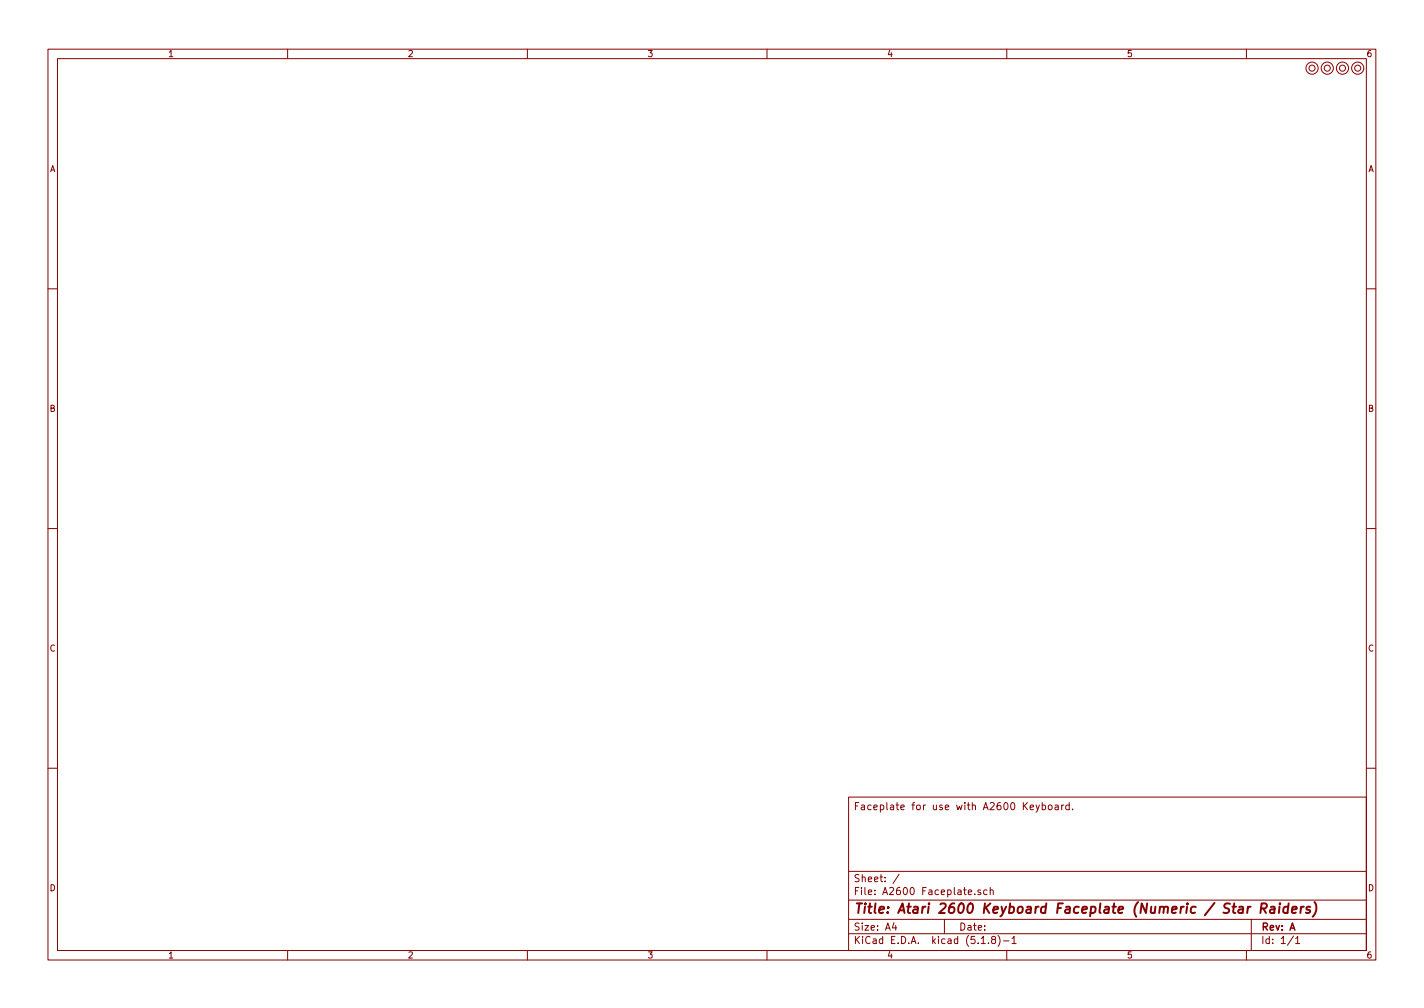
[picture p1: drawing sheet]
<svg xmlns="http://www.w3.org/2000/svg" width="297mm" height="210mm" viewBox="0 0 297 210" stroke-linecap="round" stroke-linejoin="round" font-family="sans-serif">
<g fill="none" stroke="#840000" stroke-width=".21">
<path d="M10 10.3h277v189.9h-277zM12 12.2h273v186.1h-273zM60 10.3v1.9M110 10.3v1.9M160 10.3v1.9M210 10.3v1.9M260 10.3v1.9M10 60.2h2M285 60.2h2M10 110.3h2M285 110.3h2M10 160.2h2"/>
<path d="M177 166.3h108v32h-108zM216.1 167.9l.4 1M216.8 167.9l-.5 1.4-.2 .1M217.4 168l.4-.1 .3 .3-.1 .6-.2 .1-.4-.1M217.4 167.4v1.5M218.7 168l.2-.1 .5 .1v.8l-.2 .1-.5-.1zM220.1 168h.6l.1 .9M220.8 168.3h-.6l-.2 .2 .2 .4 .6-.1M221.5 167.9v1M221.9 167.9l-.4 .3M223 168l-.4-.1-.3 .3 .1 .6 .2 .1 .4-.1M223 167.4v1.5"/>
<path d="M223.7 168.8v.1M285 160.2h2M60 198.3v1.9M110 198.3v1.9M160 198.3v1.9M177 194.8h108M177 191.8h108M177 187.8h108M177 181.8h108M186.5 192.5l-.4 1h1M186.8 193v1M187.6 182.3l-1.3 2"/>
<path d="M197 191.8v3M203.3 186.5v.1M204.5 185.7l-.3-.1-.2 .2v.2l.5 .2v.3h-.5M204.7 196.8h.8M205.9 185.7l-.4-.1-.3 .3 .1 .6 .2 .1 .4-.1M206.2 196.7v.1M206.6 185.7l.2-.1 .3 .1 .1 .9M206.6 185.1v1.5M207.1 196l-.3-.3 .3-.4 .5 .2-.1 .4a.52 .52 0 0 0-.6 .2 .52 .52 0 0 0 .1 .6l.4 .1 .2-.1 .1-.4-.3-.3M208.2 195.1a1.71 1.71 0 0 1 0 2.3M209.3 196.3h1.2M210 198.3v1.9"/>
<path d="M211.1 195.8l.4-.5v1.5M211.1 196.8h.9M260 198.3v1.9M261 191.8v6.5M269.8 195.2l-1.2 2M270.3 195.8l.4-.5v1.5M270.3 196.8h.8"/>
<circle cx="273.7" cy="14.2" r=".63"/>
<circle cx="273.7" cy="14.2" r="1.27"/>
<circle cx="276.9" cy="14.2" r=".63"/>
<circle cx="276.9" cy="14.2" r="1.27"/>
<circle cx="280" cy="14.2" r=".63"/>
<circle cx="280" cy="14.2" r="1.27"/>
<circle cx="283.2" cy="14.2" r=".63"/>
<circle cx="283.2" cy="14.2" r="1.27"/>
</g>
<g fill="none" stroke="#840000" stroke-width=".41">
<path d="M260.3 189.1l-.2 1.3M260.9 189.1l-.4 .1-.2 .3M263 189.5l1-.1 .2-.3v-.5l-.3-.2h-.7l-.3 2M263.5 189.5l.6 .9M265.1 189.2h.8l-.1 1.2M265.9 189.6l-.7 .1a.4 .4 0 0 0-.3 .3 .4 .4 0 0 0 .2 .4l.7-.1M266.9 189.1l-.1 1.3M267 188.4v.2M268.7 189.2l-.6-.1-.4 .4v.8l.3 .1 .6-.1M268.8 188.4l-.2 2M269.5 189.8l1-.2-.1-.4-.5-.1-.4 .3v.9h.8M271.4 189.1l-.2 1.3"/>
<path d="M272 189.1l-.4 .1-.3 .3M273.3 189.2a.49 .49 0 0 0-.8 .3l.1 .2 .4 .1 .3 .3-.4 .3-.5-.1M274.2 188.2a2.31 2.31 0 0 1-.4 3"/>
</g>
<text font-size="2.8" fill="#840000" x="178" y="190.5">Title: Atari 2600 Keyboard Faceplate (Numeric / Star Raiders)</text>
<g font-size="2.1" fill="#840000">
<text x="178" y="169">Faceplate for use with A2600 Keyboard.</text>
<text x="178" y="184">Sheet: /</text>
<text x="178" y="186.7">File: A2600 Faceplate.sch</text>
<text x="178" y="196.9">KiCad E.D.A. kicad (5.1.8)-1</text>
<text x="178" y="194.1">Size: A4</text>
<text x="200" y="194.1">Date:</text>
<text x="263" y="194.1">Rev: A</text>
<text x="263" y="196.9">Id: 1/1</text>
</g>
<g font-size="1.8" fill="#840000">
<text x="35" y="11.9">1</text>
<text x="85" y="11.9">2</text>
<text x="135" y="11.9">3</text>
<text x="185" y="11.9">4</text>
<text x="235" y="11.9">5</text>
<text x="285" y="11.9">6</text>
<text x="10.4" y="35.9">A</text>
<text x="285.4" y="35.9">A</text>
<text x="10.4" y="85.9">B</text>
<text x="285.4" y="85.9">B</text>
<text x="10.4" y="135.9">C</text>
<text x="285.4" y="135.9">C</text>
<text x="10.4" y="185.9">D</text>
<text x="285.4" y="185.9">D</text>
<text x="35" y="199.9">1</text>
<text x="85" y="199.9">2</text>
<text x="135" y="199.9">3</text>
<text x="185" y="199.9">4</text>
<text x="235" y="199.9">5</text>
<text x="285" y="199.9">6</text>
</g>
</svg>
